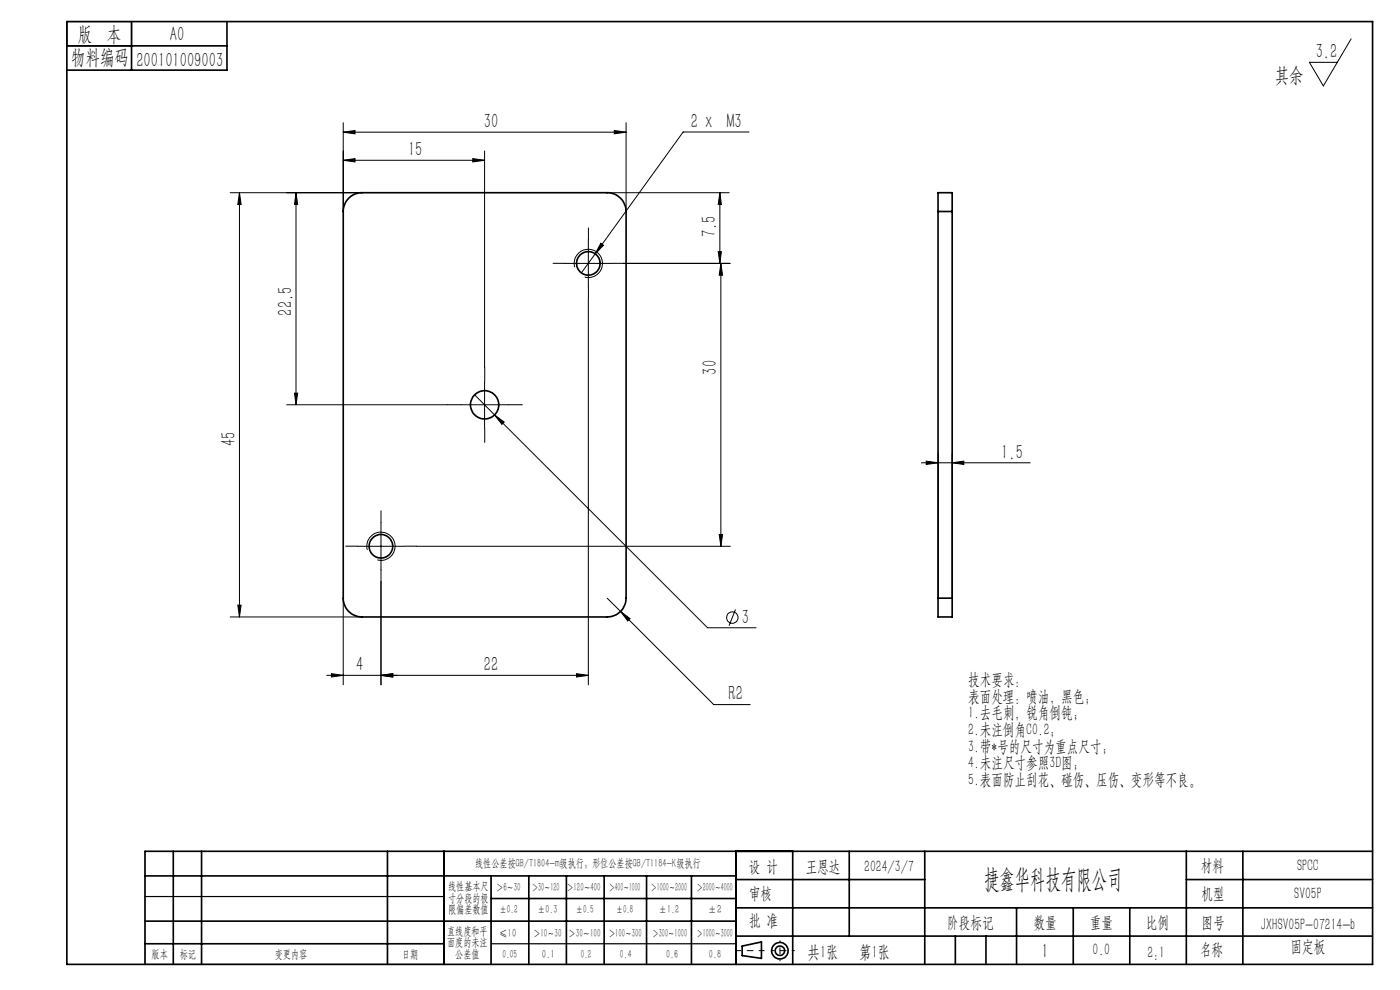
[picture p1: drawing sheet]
<svg xmlns="http://www.w3.org/2000/svg" width="297mm" height="210mm" viewBox="0 0 297 210" stroke-linecap="round" stroke-linejoin="round" font-family="sans-serif">
<g fill="none" stroke="#000" stroke-width=".21">
<path d="M286.6 8.2l-5.9 10-2.9-5h5.9M72.8 28l2.5-.3v.7zM72.8 34l2.5-.4v.8zM72.8 26v18.9M72.8 28h60M72.8 34h30M100.3 33.6l2.5 .4-2.5 .4zM102.8 32v45.9M130.3 27.7l2.5 .3-2.5 .4zM132.8 26v18.9M158.9 28h-14l-18.6 25.9M48.8 40.9h28"/>
<path d="M50.8 40.9l.4 2.5h-.8zM50.8 40.9v90M62.8 40.9v45M62.8 40.9l.3 2.5h-.6zM119.8 55.9h10M121.9 56.6a2.99 2.99 0 0 1 2.7-3.7 2.99 2.99 0 0 1 3.2 3.2 2.99 2.99 0 0 1-3.8 2.7M124.8 50.9v10M126.3 53.9l-3 4M127.5 51.6l.5 .4-1.7 1.9zM128.8 40.9h25.9M132.3 55.9h22.6M152.4 53.4h.6l-.3 2.5z"/>
<path d="M152.7 40.9l.3 2.5h-.6zM152.7 40.9v15M152.9 55.9l.4 2.5h-.7zM152.9 55.9v60M124.8 63.4v81.9M60.8 85.9h34M62.5 83.4h.6l-.3 2.5zM97.8 85.9h10M100.7 83.7l4.2 4.3M102.8 80.9v10M104.9 88l2.1 1.5-.5 .5zM104.9 88l45.2 45.2h10.3"/>
<path d="M195.5 98.2h23M196.5 97.8l2.5 .4-2.5 .3zM199 96.2v30.7M202 98.2l2.5-.4v.7zM202 96.2v30.7M75.8 115.9h10M77.9 116.7a2.99 2.99 0 0 1 2.7-3.8 2.99 2.99 0 0 1 3.2 3.2 2.99 2.99 0 0 1-3.8 2.7M80.8 110.9v10M88.3 115.9h66.6M152.6 113.4h.7l-.4 2.5zM48.8 130.9h28M50.4 128.4h.8l-.4 2.5z"/>
<path d="M72.8 126.9v18.4M80.8 123.4v21.9M128.8 126.9l2.9 2.8M131.7 129.7l2 1.5-.5 .5zM131.7 129.7l19.7 19.8h7.7M156 129.3l-1.3 3.4M69.3 143.3h55.5M70.3 142.9l2.5 .4-2.5 .3zM80.8 143.3l2.5-.4v.7zM122.3 142.9l2.5 .4-2.5 .3z"/>
<circle cx="155.4" cy="131" r="1.2"/>
</g>
<g fill="none" stroke="#000" stroke-width=".35">
<path d="M14.2 4.6h277v200h-277zM14.2 9.7h34M27.9 4.6v10.3M48.2 4.6v10.3h-34M74 42a3.8 3.8 0 0 1 2.8-1.1h52a4 4 0 0 1 4 4v82a4 4 0 0 1-4 4h-52a4 4 0 0 1-4-4v-82a4.2 4.2 0 0 1 1.2-2.9zM199 44.9v-4h3v4M199 44.9h3M199 44.9v82M202 44.9v82M199 126.9v4h3v-4M199 126.9h3M30.8 195.4h125.4"/>
<path d="M30.8 185.8h125.4M36.8 180.6v24M42.8 180.6v24M82.2 180.6v24M94.2 180.6v24M104.2 185.8v18.8M104.2 190.6h52M112.2 185.8v18.8M120.2 185.8v18.8M128.2 185.8v18.8M137.2 185.8v18.8M146.7 185.8v18.8"/>
<path d="M156.2 180.6v24M156.2 186.6h40M156.2 198.6h135M156.2 192.6h135M168.2 180.6v24M180.2 180.6v18M196.2 180.6v24M202.7 198.6v6M209.2 198.6v6M215.7 192.6v12M227.7 192.6v12M239.7 192.6v12"/>
<path d="M251.7 186.6h39.5M251.7 180.6v24M263.7 180.6v24M291.2 180.6h-260.4v24M30.8 200.2h63.4M157.4 200.7l4.1-.9v3.5l-4.1-.6z"/>
<circle cx="124.8" cy="55.9" r="2.5"/>
<circle cx="102.8" cy="85.9" r="2.99"/>
<circle cx="80.8" cy="115.9" r="2.51"/>
<circle cx="165.5" cy="201.7" r="1.74"/>
<circle cx="165.5" cy="201.7" r="1"/>
</g>
<path d="M162.1 201.7h-6" fill="none" stroke="#000" stroke-width=".21" stroke-dasharray="15.2 1.3 1.3 1.3" stroke-dashoffset="14.1"/>
<path d="M168.5 201.7h-4.8" fill="none" stroke="#000" stroke-width=".21" stroke-dasharray="15.2 1.3 1.3 1.3" stroke-dashoffset="14.7"/>
<path d="M165.5 199.6v4.2" fill="none" stroke="#000" stroke-width=".21" stroke-dasharray="15.2 1.3 1.3 1.3" stroke-dashoffset="15"/>
<path d="M14.2 4.6h13.7v5.1h-13.7zM30.8 190.2h63.4M30.8 204.6h63.4M104.2 200.2h52" fill="none" stroke="#000" stroke-width=".25"/>
<path d="M119.8 55.9h-2.5M124.8 50.9v-2.5M129.8 55.9h2.5M124.8 60.9v2.5M97.8 85.9h-3M102.8 80.9v-3M102.8 90.9v3M107.8 85.9h3M75.8 115.9h-2.5M80.8 110.9v-2.5M85.8 115.9h2.5M80.8 120.9v2.5" fill="none" stroke="#000" stroke-width=".21" stroke-dasharray="15.2 1.3 1.3 1.3"/>
<g fill="#000">
<path d="M130.3 27.7l2.5 .3-2.5 .4zM72.8 28l2.5-.3v.7zM100.3 33.6l2.5 .4-2.5 .4zM72.8 34l2.5-.4v.8zM80.8 143.3l2.5-.4v.7zM70.3 142.9l2.5 .4-2.5 .3z"/>
<path d="M50.8 40.9l.4 2.5h-.8zM50.4 128.4h.8l-.4 2.5zM62.8 40.9l.3 2.5h-.6zM62.5 83.4h.6l-.3 2.5z"/>
<path d="M152.6 113.4h.7l-.4 2.5zM152.9 55.9l.4 2.5h-.7zM152.4 53.4h.6l-.3 2.5zM152.7 40.9l.3 2.5h-.6z"/>
<path d="M80.8 143.3l2.5-.4v.7zM122.3 142.9l2.5 .4-2.5 .3zM104.9 88l1.6 2 .5-.5zM131.7 129.7l1.5 2 .5-.5zM127.5 51.6l-1.2 2.3 1.7-1.9zM196.5 97.8l2.5 .4-2.5 .3zM202 98.2l2.5-.4v.7z"/>
</g>
<text font-size="5.6" x="208.8" y="188.3">捷鑫华科技有限公司</text>
<g font-size="4.4">
<text x="16.5" y="8.6">版 本</text>
<text x="36.1" y="8.6">A0</text>
<text x="15.1" y="13.7">物料编码</text>
<text x="28.9" y="14.2">200101009003</text>
<text x="270.5" y="17.3">其余</text>
<text x="279.1" y="12.3">3.2</text>
<text x="102.7" y="27.1">30</text>
<text x="146.5" y="27.1">2 x M3</text>
<text x="86.6" y="33.1">15</text>
<text x="151.8" y="50.3" transform="rotate(-90 151.8 50.3)">7.5</text>
<text x="62" y="66.9" transform="rotate(-90 62 66.9)">22.5</text>
<text x="152.1" y="79.5" transform="rotate(-90 152.1 79.5)">30</text>
<text x="50" y="94.6" transform="rotate(-90 50 94.6)">45</text>
<text x="212.4" y="97.3">1.5</text>
<text x="157.4" y="132.3">3</text>
<text x="75.6" y="142.4">4</text>
<text x="102.7" y="142.4">22</text>
<text x="154.6" y="148.6">R2</text>
<text x="221" y="203.2">1</text>
</g>
<g font-size="3.8">
<text x="171.3" y="203.2">共1张</text>
<text x="182.3" y="203.2">第1张</text>
</g>
<g font-size="3.5">
<text x="205.4" y="145.3">技术要求：</text>
<text x="205.4" y="148.8">表面处理：喷油，黑色；</text>
<text x="205.4" y="152.4">1.去毛刺，锐角倒钝；</text>
<text x="205.4" y="155.9">2.未注倒角C0.2；</text>
<text x="205.4" y="159.4">3.带*号的尺寸为重点尺寸；</text>
<text x="205.4" y="163">4.未注尺寸参照3D图；</text>
<text x="205.4" y="166.5">5.表面防止刮花、碰伤、压伤、变形等不良。</text>
<text x="158.9" y="184.9">设 计</text>
<text x="170.9" y="184.9">王恩达</text>
<text x="183.4" y="184.9">2024/3/7</text>
<text x="254.7" y="184.7">材料</text>
<text x="275.2" y="184.7">SPCC</text>
<text x="158.9" y="190.8">审核</text>
<text x="254.9" y="190.7">机型</text>
<text x="274.6" y="190.8">SV05P</text>
<text x="158.9" y="196.5">批 准</text>
<text x="200.9" y="196.9">阶段标记</text>
<text x="219.3" y="196.9">数量</text>
<text x="231.2" y="196.9">重量</text>
<text x="243.1" y="196.9">比例</text>
<text x="254.9" y="196.9">图号</text>
<text x="267.5" y="197.3">JXHSV05P-07214-b</text>
<text x="231.8" y="202.5">0.0</text>
<text x="243.4" y="203.2">2:1</text>
<text x="254.5" y="202.5">名称</text>
<text x="273.8" y="201.8">固定板</text>
</g>
<g font-size="2.5">
<text x="100.8" y="184">线性公差按GB/T1804-m级执行；形位公差按GB/T1184-K级执行</text>
<text x="95.1" y="188.8">线性基本尺</text>
<text x="95.1" y="191.3">寸分段的极</text>
<text x="105.3" y="189.1">＞6～30</text>
<text x="112.9" y="189.1">＞30～120</text>
<text x="120.2" y="188.9">＞120～400</text>
<text x="129.2" y="188.9">＞400～1000</text>
<text x="138.1" y="189.1">＞1000～2000</text>
<text x="147.8" y="189.1">＞2000～4000</text>
<text x="95.1" y="193.8">限偏差数值</text>
<text x="105.9" y="193.8">±0.2</text>
<text x="114.1" y="193.8">±0.3</text>
<text x="122.2" y="193.8">±0.5</text>
<text x="130.7" y="193.8">±0.8</text>
<text x="139.8" y="193.8">±1.2</text>
<text x="150.2" y="193.8">±2</text>
<text x="32.2" y="203.2">版本</text>
<text x="38.1" y="203.2">标记</text>
<text x="58.3" y="203.2">变更内容</text>
<text x="85.3" y="203.2">日期</text>
<text x="94.8" y="198.3">直线度和平</text>
<text x="94.8" y="200.7">面度的未注</text>
<text x="96.6" y="203.2">公差值</text>
<text x="105.9" y="198.7">≤10</text>
<text x="106.6" y="203.2">0.05</text>
<text x="113.2" y="198.7">＞10～30</text>
<text x="115" y="203.2">0.1</text>
<text x="120.6" y="198.7">＞30～100</text>
<text x="123.2" y="203.2">0.2</text>
<text x="129.1" y="198.7">＞100～300</text>
<text x="131.5" y="203.2">0.4</text>
<text x="138.4" y="198.7">＞300～1000</text>
<text x="141.3" y="203.2">0.6</text>
<text x="147.8" y="198.7">＞1000～3000</text>
<text x="150.4" y="203.2">0.8</text>
</g>
</svg>
